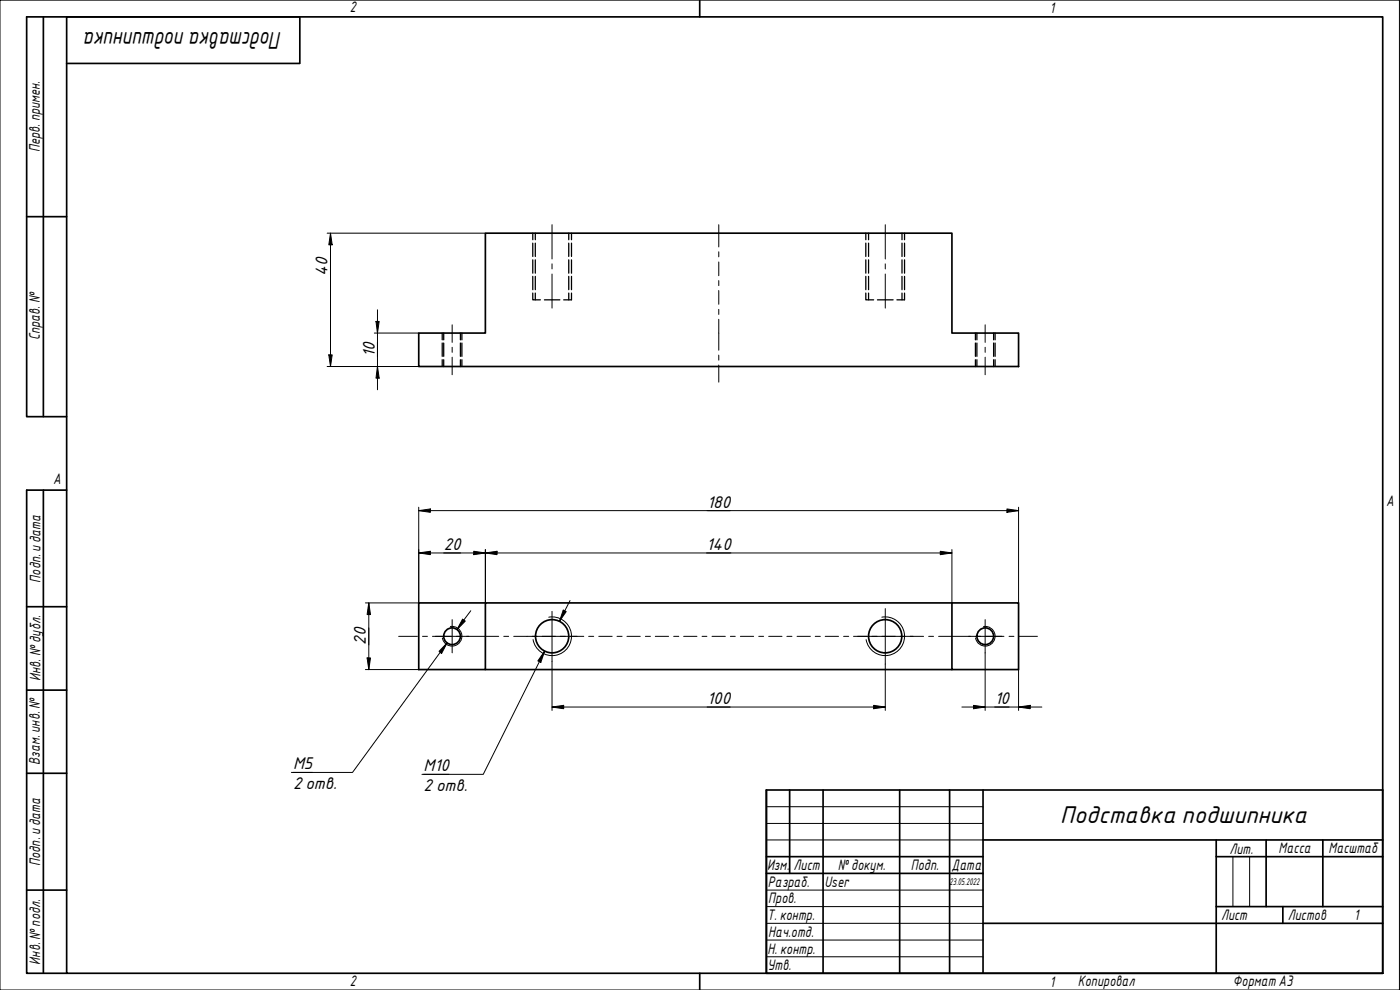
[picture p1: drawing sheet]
<svg xmlns="http://www.w3.org/2000/svg" width="420mm" height="297mm" viewBox="0 0 420 297" stroke-linecap="round" stroke-linejoin="round" font-family="sans-serif">
<g fill="none" stroke="#000" stroke-width=".51">
<path d="M145.7 70h140v29.9h20v10.1h-180v-10.1h20zM145.7 180.9h-20v20h20v-20h140M285.7 180.9h20v20h-20zM145.7 200.9h140"/>
<circle cx="135.7" cy="190.9" r="2.51"/>
<circle cx="165.7" cy="190.9" r="5"/>
<circle cx="265.7" cy="190.9" r="5"/>
<circle cx="295.7" cy="190.9" r="2.51"/>
</g>
<g fill="none" stroke="#000" stroke-width=".38">
<path d="M159.9 70v1.9M159.9 72.9v4M159.9 78v4M160.7 70v1.9M160.7 72.9v4M160.7 78v4M170.7 70v1.9M170.7 72.9v4M170.7 78v4M171.5 70v1.9M171.5 72.9v4M171.5 78v4"/>
<path d="M259.8 70v1.9M259.8 72.9v4M259.8 78v4M260.7 70v1.9M260.7 72.9v4M260.7 78v4M270.7 70v1.9M270.7 72.9v4M270.7 78v4M271.5 70v1.9M271.5 72.9v4M271.5 78v4"/>
<path d="M132.7 99.9v2.1M133.2 99.9v2.1M138.2 99.9v2.1M138.6 99.9v2.1M159.9 87.9v2.1h2.3M159.9 82.9v4M160.7 82.9v4M160.7 87.9v2.1M163.4 90h4.6M170.7 82.9v4M170.7 87.9v2.1M171.5 82.9v4"/>
<path d="M171.5 87.9v2.1h-2.3M259.8 87.9v2.1h2.4M259.8 82.9v4M260.7 82.9v4M260.7 87.9v2.1M263.3 90h4.7M270.7 82.9v4M270.7 87.9v2.1M271.5 87.9v2.1h-2.3M271.5 82.9v4M292.7 99.9v2.1M293.2 99.9v2.1"/>
<path d="M298.2 99.9v2.1M298.6 99.9v2.1M132.7 102.9v4M132.7 107.9v2.1M133.2 102.9v4M133.2 107.9v2.1M138.2 102.9v4M138.2 107.9v2.1M138.6 102.9v4M138.6 107.9v2.1M292.7 102.9v4M292.7 107.9v2.1"/>
<path d="M293.2 102.9v4M293.2 107.9v2.1M298.2 102.9v4M298.2 107.9v2.1M298.6 102.9v4M298.6 107.9v2.1"/>
</g>
<path d="M135.2 188a2.95 2.95 0 0 1 3.4 2.4 2.95 2.95 0 0 1-2.4 3.4 2.95 2.95 0 0 1-3.4-2.4M164.7 185.2a5.8 5.8 0 0 1 6.7 4.7 5.8 5.8 0 0 1-4.7 6.7 5.8 5.8 0 0 1-6.7-4.7M264.6 185.2a5.8 5.8 0 0 1 6.8 4.7 5.8 5.8 0 0 1-4.7 6.7 5.8 5.8 0 0 1-6.8-4.7M295.2 188a2.95 2.95 0 0 1 3.4 2.4 2.95 2.95 0 0 1-2.4 3.4 2.95 2.95 0 0 1-3.4-2.4" fill="none" stroke="#000" stroke-width=".3"/>
<path d="M20 5.1h395v286.9h-395zM210 0v5.1M210 292v5" fill="none" stroke="#000" stroke-width=".51"/>
<path d="M0 0h420v297h-420z" fill="none" stroke="#000" stroke-width=".3"/>
<g fill="none" stroke="#000" stroke-width=".51">
<path d="M230 237h185v55h-185zM237 237v25.1M247 237v55M270 237v55M285 237v55M295 237v55M230 257h65M295 252h120M365 257h50M365 252v40M380 252v20M397 252v20"/>
<path d="M230 262.1h65M295 277h120M365 272h50M385 272v5"/>
</g>
<path d="M230 242h65M230 247.1h65M230 252h65M370 257v15M375 257v15M230 267.1h65M230 272h65M230 277h65M230 282.1h65M230 287.1h65" fill="none" stroke="#000" stroke-width=".3"/>
<path d="M13 5.1v119.9M20 19h70v-13.9h-82v119.9h12M8 65h12M13 147.1v144.9M20 147.1h-12v144.9h12M8 182h12M8 207.1h12M8 232h12M8 267.1h12" fill="none" stroke="#000" stroke-width=".51"/>
<g fill="none" stroke="#000" stroke-width=".3">
<path d="M165.7 67.4v10.3M165.7 79.2v1.5M215.7 67.4v6.7M215.7 75.6v1.5M215.7 78.6v4.1M265.7 67.4v10.3M265.7 79.2v1.5M135.7 97.5v5.2M165.7 82.2v10.2M215.7 84.2v1.5M215.7 87.2v4.1M215.7 92.8v1.5"/>
<path d="M215.7 95.8v9.3M265.7 82.2v10.2M295.7 97.5v5.2M135.7 104.2v1.5M135.7 107.2v5.2M215.7 106.5v1.6M215.7 109.5v5.2M295.7 104.2v1.5M295.7 107.2v5.2M119.6 190.9h5.7M126.8 190.9h1.5M129.8 190.9h5.7"/>
<path d="M137 190.9h1.5M140 190.9h9.7M151.2 190.9h1.5M154.2 190.9h4M159.7 190.9h1.5M162.7 190.9h4M168.1 190.9h1.6M171.2 190.9h4M176.7 190.9h1.5M179.7 190.9h4M185.2 190.9h1.5M188.2 190.9h4"/>
<path d="M193.7 190.9h1.5M196.7 190.9h4M202.2 190.9h1.5M205.2 190.9h4M210.7 190.9h1.5M213.7 190.9h4M219.2 190.9h1.5M222.2 190.9h4M227.7 190.9h1.5M230.7 190.9h4M236.2 190.9h1.5M239.2 190.9h4"/>
<path d="M244.7 190.9h1.5M247.6 190.9h4.1M253.2 190.9h1.5M256.2 190.9h4M261.7 190.9h1.5M264.7 190.9h4M270.2 190.9h1.5M273.2 190.9h4M278.7 190.9h1.5M281.7 190.9h9.5M292.7 190.9h1.6M295.7 190.9h5.6"/>
<path d="M302.8 190.9h1.5M305.8 190.9h5.5"/>
</g>
<path d="M130.7 190.9h10M135.7 185.9v10M158.2 190.9h15M165.7 183.4v15M257.4 190.9h16.6M265.7 182.6v16.6M290.7 190.9h10M295.7 185.9v10" fill="none" stroke="#000" stroke-width=".3"/>
<g fill="none" stroke="#000" stroke-width=".3">
<path d="M98.2 70h47.5M99.2 70l.5 3.5h-1zM99.2 70v40M112.3 99.9h13.4M112.8 96.4h1l-.5 3.5zM113.3 92.9v24.1M98.2 110h27.5M98.7 106.5h1l-.5 3.5zM113.3 110l.5 3.5h-1zM125.7 153.2l3.5-.5v1zM125.7 152.2v28.7h-16M125.7 153.2h180"/>
<path d="M302.2 152.7l3.5 .5-3.5 .5zM305.7 152.2v28.7M125.7 165.9l3.5-.5v1zM125.7 165.9h160M142.2 165.4l3.5 .5-3.5 .5zM145.7 165.9l3.5-.5v1zM145.7 164.9v16M282.2 165.4l3.5 .5-3.5 .5zM285.7 164.9v16M110.2 197.4h1l-.5 3.5zM110.7 180.9l.5 3.5h-1zM110.7 180.9v20"/>
<path d="M132.1 195.8l2.1-2.9-28.4 38.9h-18.4M134.2 192.9l-1.7 3.2-.7-.7zM138.8 185.8l.8 .6-2.4 2.5zM141.3 183.2l-4.1 5.7M161.9 198.5l1.5-3.1-18.4 36.9h-18.4M163.4 195.4l-1.1 3.3-.9-.4zM165.7 198.4v14.8M169 183.1l.9 .4-2 2.9zM171.1 180.2l-3.2 6.2M265.7 199.2v14M295.7 195.9v17.3M109.7 200.9h16"/>
<path d="M165.7 212.1l3.5-.5v1zM165.7 212.1h100M262.2 211.6l3.5 .5-3.5 .5zM288.7 212.1h24M292.2 211.6l3.5 .5-3.5 .5zM305.7 212.1l3.5-.5v1zM305.7 200.9v12.3M87.9 231.8h5.8M127.1 232.3h7.6"/>
</g>
<g fill="#000">
<path d="M99.2 70l.5 3.5h-1z" fill-rule="evenodd"/>
<path d="M112.8 96.4h1l-.5 3.5z" fill-rule="evenodd"/>
<path d="M98.7 106.5h1l-.5 3.5z" fill-rule="evenodd"/>
<path d="M113.3 110l.5 3.5h-1z" fill-rule="evenodd"/>
<path d="M125.7 153.2l3.5-.5v1z" fill-rule="evenodd"/>
<path d="M302.2 152.7l3.5 .5-3.5 .5z" fill-rule="evenodd"/>
<path d="M125.7 165.9l3.5-.5v1z" fill-rule="evenodd"/>
<path d="M142.2 165.4l3.5 .5-3.5 .5z" fill-rule="evenodd"/>
<path d="M145.7 165.9l3.5-.5v1z" fill-rule="evenodd"/>
<path d="M282.2 165.4l3.5 .5-3.5 .5z" fill-rule="evenodd"/>
<path d="M110.2 197.4h1l-.5 3.5z" fill-rule="evenodd"/>
<path d="M110.7 180.9l.5 3.5h-1z" fill-rule="evenodd"/>
<path d="M134.2 192.9l-1.7 3.2-.7-.7z" fill-rule="evenodd"/>
<path d="M138.8 185.8l.8 .6-2.4 2.5z" fill-rule="evenodd"/>
<path d="M163.4 195.4l-1.1 3.3-.9-.4z" fill-rule="evenodd"/>
<path d="M169 183.1l.9 .4-2 2.9z" fill-rule="evenodd"/>
<path d="M165.7 212.1l3.5-.5v1z" fill-rule="evenodd"/>
<path d="M262.2 211.6l3.5 .5-3.5 .5z" fill-rule="evenodd"/>
<path d="M292.2 211.6l3.5 .5-3.5 .5z" fill-rule="evenodd"/>
<path d="M305.7 212.1l3.5-.5v1z" fill-rule="evenodd"/>
</g>
<g font-size="7">
<text x="84.6" y="9.5" transform="rotate(180 84.6 9.5)">Подставка подшипника</text>
<text x="318.2" y="247">Подставка подшипника</text>
</g>
<g font-size="4.9">
<text x="98.3" y="82.7" transform="rotate(-90 98.3 82.7)">40</text>
<text x="112.5" y="107.1" transform="rotate(-90 112.5 107.1)">10</text>
<text x="212.2" y="152.3">180</text>
<text x="133.2" y="165">20</text>
<text x="212" y="165">140</text>
<text x="109.8" y="193.5" transform="rotate(-90 109.8 193.5)">20</text>
<text x="212.2" y="211.3">100</text>
<text x="298.5" y="211.3">10</text>
<text x="87.9" y="230.9">М5</text>
<text x="127.1" y="231.4">М10</text>
<text x="87.9" y="236.8">2 отв.</text>
<text x="127.1" y="237.3">2 отв.</text>
</g>
<g font-size="4.4">
<text x="105" y="3.7">2</text>
<text x="315" y="3.8">1</text>
<text x="11.9" y="45.6" transform="rotate(-90 11.9 45.6)">Перв. примен.</text>
<text x="12" y="102.2" transform="rotate(-90 12 102.2)">Справ. №</text>
<text x="16" y="145.2">A</text>
<text x="416" y="151.7">A</text>
<text x="12.2" y="174.8" transform="rotate(-90 12.2 174.8)">Подп. идата</text>
<text x="12.2" y="204.3" transform="rotate(-90 12.2 204.3)">Инв. №дубл.</text>
<text x="12" y="229.5" transform="rotate(-90 12 229.5)">Взам. инв. №</text>
<text x="369" y="256.1">Лит.</text>
<text x="383.7" y="256.1">Масса</text>
<text x="398.7" y="256.1">Масштаб</text>
<text x="12.1" y="259.8" transform="rotate(-90 12.1 259.8)">Подп. идата</text>
<text x="230.2" y="261.1">Изм.</text>
<text x="238.2" y="261.1">Лист</text>
<text x="251.5" y="261">№докум.</text>
<text x="273.4" y="261.2">Подп.</text>
<text x="285.6" y="261.2">Дата</text>
<text x="230.4" y="266.1">Разраб.</text>
<text x="247.4" y="266.1">User</text>
<text x="230.6" y="271.1">Пров.</text>
<text x="230.3" y="276.1">Т. контр.</text>
<text x="230.5" y="281.1">Нач.отд.</text>
<text x="366.5" y="276.1">Лист</text>
<text x="386.5" y="276.1">Листов</text>
<text x="406.4" y="276">1</text>
<text x="230.4" y="286.1">Н. контр.</text>
<text x="12.1" y="289.4" transform="rotate(-90 12.1 289.4)">Инв. №подл.</text>
<text x="230.3" y="291.1">Утв.</text>
<text x="105" y="295.9">2</text>
<text x="315" y="296.1">1</text>
<text x="323.5" y="295.8">Копировал</text>
<text x="370" y="295.8">Формат А3</text>
</g>
<text font-size="2.8" x="285" y="265.5">23.05.2022</text>
</svg>
